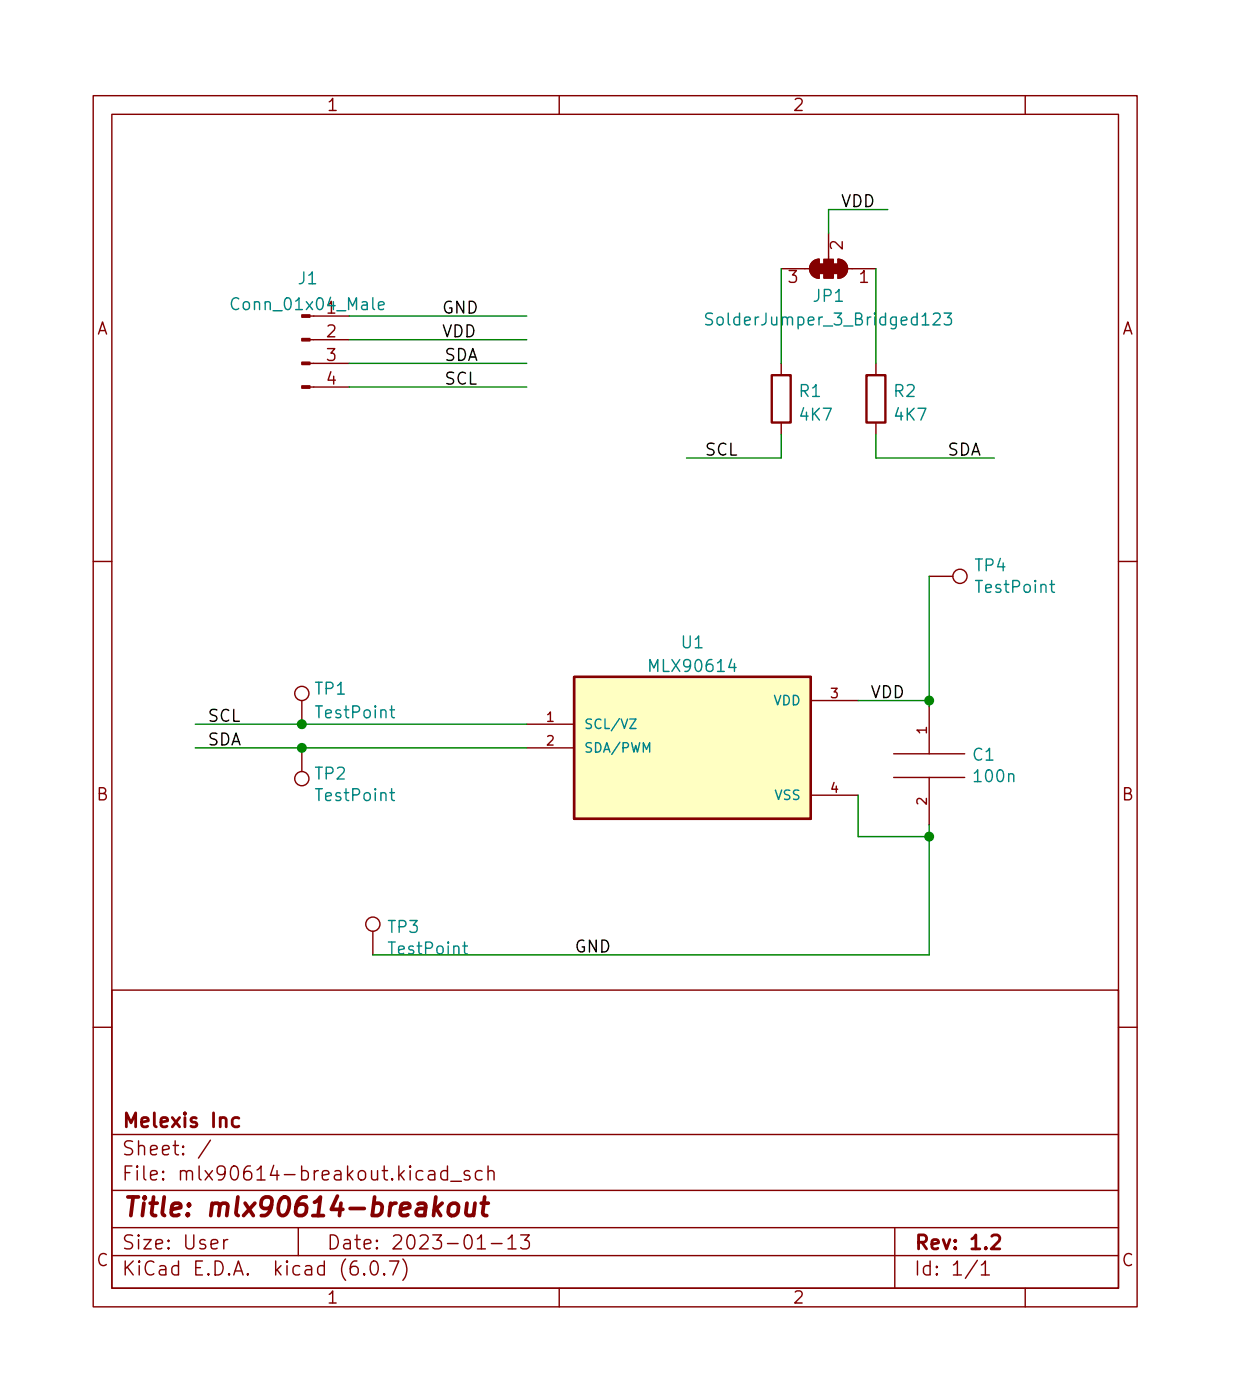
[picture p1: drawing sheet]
<svg xmlns="http://www.w3.org/2000/svg" width="132mm" height="150mm" viewBox="0 0 132 150" stroke-linecap="round" stroke-linejoin="round" font-family="sans-serif">
<g fill="none" stroke="#840000" stroke-width=".15">
<path d="M10 10.3h112v130h-112zM12 12.3h108v126h-108zM60 10.3v2M110 10.3v2M33.2 39h4.3M33.2 36.5h4.3M33.7 33.9h3.8M83.8 28.8h3.1M83.8 39v1.3M87.2 28.1l.3-.2 .4-.1v2.1a1.02 1.02 0 0 1-1-.7 1.02 1.02 0 0 1 .3-1.1zM88.9 25v2.8M89.9 27.8a1.02 1.02 0 0 1 1 1 1.02 1.02 0 0 1-1 1.1z"/>
<path d="M90.9 28.8h3.1M94 39v1.3M33.2 41.5h4.3M83.8 45.4v1.2M94 45.4v1.2M10 60.3h2M32.4 75.2v2.5M56.5 77.7h5.1M87 75.2h5.1M99.7 75.8v5.1M99.7 61.9h2.5M120 60.3h2"/>
<path d="M32.4 80.3v2.5M40 100v2.5M56.5 80.3h5.1M87 85.4h5.1M95.9 83.5h7.6M95.9 80.9h7.6M99.7 83.5v5M10 110.3h2M12 106.3h108v32h-108zM120 110.3h2M12 134.8h108M12 131.8h108"/>
<path d="M12 127.8h108M12 121.8h108M22.6 122.4l-1.3 1.9M24 133.1v1M24.4 133.1a.38 .38 0 0 0-.4 .2M32 131.8v3M39.1 136.7l.1 .1-.1 .1-.1-.1 .1-.1v.2M39.9 135.4a.36 .36 0 0 1 .6 .2 .88 .88 0 0 1-.3 1.3 .38 .38 0 0 1-.4-.3 1.17 1.17 0 0 1 .1-1.2zM41.2 136.7l.1 .1-.1 .1v-.1v-.1v.2M41.8 135.4h1l-.6 1.5M43.2 135.1a1.72 1.72 0 0 1 0 2.3M46 125.7h.2h.4l.1 .2v.8"/>
<path d="M46.7 126l-.5 .1a.29 .29 0 0 0-.3 .3 .29 .29 0 0 0 .3 .3l.5-.1M48 125.7h-.4l-.3 .2v.5l.1 .2 .2 .1 .4-.1M48 125.2v1.5M48.4 126.8h1.1M50.4 125.7h-.4l-.2 .2 .1 .2 .5 .1v.2v.2l-.2 .1-.4-.1M51.2 134.1h.9M51.7 125.7h-.4l-.3 .2v.5l.2 .2 .1 .1 .4-.1M52.4 125.8a.37 .37 0 0 1 .6 .1v.8M52.4 125.2v1.5M52.7 133.5h1.2M54.5 133l.4-.4v1.5M54.5 134.1h.9"/>
<path d="M55.9 132.6h.9l-.5 .5a.41 .41 0 0 1 .5 .3v.4l-.1 .2-.6 .1-.2-.2M60 138.3v2M96 131.8v6.5M104.9 135.3l-1.3 1.9M105.3 135.8l.4-.4v1.5M105.3 136.9h.9M110 138.3v2"/>
<circle cx="32.4" cy="74.4" r=".76"/>
<circle cx="103" cy="61.9" r=".76"/>
<circle cx="32.4" cy="83.6" r=".76"/>
<circle cx="40" cy="99.2" r=".76"/>
</g>
<path d="M25.6 120h-.4l-.3 .2v.5l.2 .2 .1 .1 .4-.1M106.4 132.7l.2-.1h.4a.41 .41 0 0 1 .2 .6l-.9 .9h1" fill="none" stroke="#840000" stroke-width=".3"/>
<path d="M46.8 129.7l.5 .8M47.4 129.2l-.8 .7M48.3 129.3a.52 .52 0 0 1 .5-.2 .52 .52 0 0 1 .4 .4l-.1 .6a.55 .55 0 0 1-.5 .4 .55 .55 0 0 1-.5-.4l.1-.6zM50.1 129.2l-.1 1v.2a.57 .57 0 0 0 .8-.1M51 129.2l-.2 1.3M51.6 129.2h.8M52 128.5l-.2 1.7 .1 .2 .3 .1" fill="none" stroke="#840000" stroke-width=".4"/>
<g fill="#840000" stroke="#840000" stroke-width=".15">
<path d="M89.4 28.3h.5v1.1h-.5z"/>
<path d="M89.9 27.8a1.02 1.02 0 0 1 1 1 1.02 1.02 0 0 1-1 1.1z"/>
<path d="M88.4 27.8h1v2.1h-1z"/>
<path d="M87.9 28.3h.5v1.1h-.5z"/>
<path d="M87.2 28.1l.3-.2 .4-.1v2.1a1.02 1.02 0 0 1-1-.7 1.02 1.02 0 0 1 .3-1.1z"/>
<path d="M32.4 41.4h.8v.3h-.8z"/>
<path d="M32.4 38.9h.8v.2h-.8z"/>
<path d="M32.4 36.3h.8v.3h-.8z"/>
</g>
<g fill="none" stroke="#008484" stroke-width=".15">
<path d="M40.6 32.8l.6-.1v-.3h-.4l-.2 .2 .1 .6h.1h.4M76.4 33.7l-.1-.1-.5 .1a.3 .3 0 0 0-.1 .3 .3 .3 0 0 0 .3 .2 .46 .46 0 0 1 .4 .3v.3l-.2 .1-.5-.1M100.1 33.7l.2-.1 .5 .1a.35 .35 0 0 1 0 .5l-.7 .7h.8M101.3 33.6h.8l-.4 .5a.35 .35 0 0 1 .4 .2v.3l-.1 .2-.5 .1-.2-.1M41.8 76.2h.5M42 75.8v1.1l.1 .1h.2M67.6 77.2h.7l-.7 1h.7M112.7 62.7h.4M112.8 62.3v1.1l.1 .1 .2 .1M41.8 85.1h.5M42 84.7v1.1l.1 .1h.2M49.7 101.5h.4"/>
<path d="M49.8 101.1v1.1l.1 .1 .2 .1"/>
</g>
<path d="M82.8 40.3h2v5.1h-2zM93 40.3h2v5.1h-2zM61.6 72.7h25.4v15.2h-25.4z" fill="none" stroke="#840000" stroke-width=".25"/>
<path d="M61.6 72.7h25.4v15.2h-25.4z" fill="#ffffc2" stroke="#ffffc2" stroke-width=".11"/>
<g fill="none" stroke="#008400" stroke-width=".15">
<path d="M37.5 33.9h19M37.5 36.5h19M37.5 39h19M83.8 28.8v10.2M94 28.8v10.2M95.2 22.5h-6.3v2.5M37.5 41.5h19M83.8 46.6v2.6h-10.1M94 46.6v2.6h12.7M21 77.7h35.5M92.1 75.2h7.6M99.7 61.9v13.9"/>
<path d="M21 80.3h35.5M92.1 85.4v4.4h7.6M99.7 88.5v14h-59.7"/>
</g>
<g fill="#008400" stroke="#008400" stroke-width=".15">
<circle cx="32.4" cy="80.3" r=".46"/>
<circle cx="32.4" cy="77.7" r=".46"/>
<circle cx="99.7" cy="89.8" r=".46"/>
<circle cx="99.7" cy="75.2" r=".46"/>
</g>
<text font-size="2.8" fill="#840000" x="13" y="130.6">Title: mlx90614-breakout</text>
<g font-size="2.1" fill="#840000">
<text x="13" y="124">Sheet: /</text>
<text x="13" y="121">Melexis Inc</text>
<text x="13" y="126.7">File: mlx90614-breakout.kicad_sch</text>
<text x="13" y="136.9">KiCad E.D.A. kicad (6.0.7)</text>
<text x="13" y="134.1">Size: User</text>
<text x="35" y="134.1">Date: 2023-01-13</text>
<text x="98" y="134.1">Rev: 1.2</text>
<text x="98" y="136.9">Id: 1/1</text>
</g>
<g font-size="1.8" fill="#840000">
<text x="35" y="11.9">1</text>
<text x="85" y="11.9">2</text>
<text x="90.4" y="26.8" transform="rotate(-90 90.4 26.8)">2</text>
<text x="10.3" y="35.9">A</text>
<text x="84.6" y="30.4">3</text>
<text x="92.2" y="30.4">1</text>
<text x="120.4" y="35.9">A</text>
<text x="35.1" y="36.2">2</text>
<text x="35.1" y="38.8">3</text>
<text x="35.1" y="41.3">4</text>
<text x="10.3" y="85.9">B</text>
<text x="120.4" y="85.9">B</text>
<text x="10.3" y="135.9">C</text>
<text x="120.4" y="135.9">C</text>
<text x="35" y="139.9">1</text>
<text x="85" y="139.9">2</text>
</g>
<g font-size="1.8">
<text x="90.2" y="22.2">VDD</text>
<text x="47.4" y="33.7">GND</text>
<text x="47.4" y="36.2">VDD</text>
<text x="47.6" y="38.7">SDA</text>
<text x="47.6" y="41.3">SCL</text>
<text x="75.6" y="48.9">SCL</text>
<text x="101.6" y="48.9">SDA</text>
<text x="22.2" y="77.5">SCL</text>
<text x="93.3" y="74.9">VDD</text>
<text x="22.2" y="80">SDA</text>
<text x="61.6" y="102.2">GND</text>
</g>
<g font-size="1.8" fill="#008484">
<text x="25.4" y="33.3">Conn_01x04_Male</text>
<text x="32" y="30.5">J1</text>
<text x="35.1" y="33.7">1</text>
<text x="76.7" y="34.9">SolderJumper_3_Bridged123</text>
<text x="87.3" y="32.4">JP1</text>
<text x="85.8" y="42.6">R1</text>
<text x="85.9" y="45.2">4K7</text>
<text x="95.9" y="42.6">R2</text>
<text x="96.1" y="45.2">4K7</text>
<text x="104.7" y="61.3">TP4</text>
<text x="104.9" y="63.6">TestPoint</text>
<text x="73.2" y="69.6">U1</text>
<text x="33.8" y="74.6">TP1</text>
<text x="34.1" y="77.1">TestPoint</text>
<text x="70" y="72.1">MLX90614</text>
<text x="33.8" y="83.7">TP2</text>
<text x="104.4" y="81.7">C1</text>
<text x="104.7" y="84">100n</text>
<text x="34.1" y="86">TestPoint</text>
<text x="41.7" y="100.1">TP3</text>
<text x="41.9" y="102.5">TestPoint</text>
</g>
<g font-size="1.4" fill="#840000">
<text x="58.7" y="77.5">1</text>
<text x="89.1" y="74.9">3</text>
<text x="58.7" y="80">2</text>
<text x="99.4" y="78.8" transform="rotate(-90 99.4 78.8)">1</text>
<text x="89.1" y="85.1">4</text>
<text x="99.4" y="86.4" transform="rotate(-90 99.4 86.4)">2</text>
</g>
<g font-size="1.4" fill="#008484">
<text x="83" y="75.7">VDD</text>
<text x="62.6" y="78.2">SCL/VZ</text>
<text x="62.6" y="80.8">SDA/PWM</text>
<text x="83.1" y="85.9">VSS</text>
</g>
</svg>
